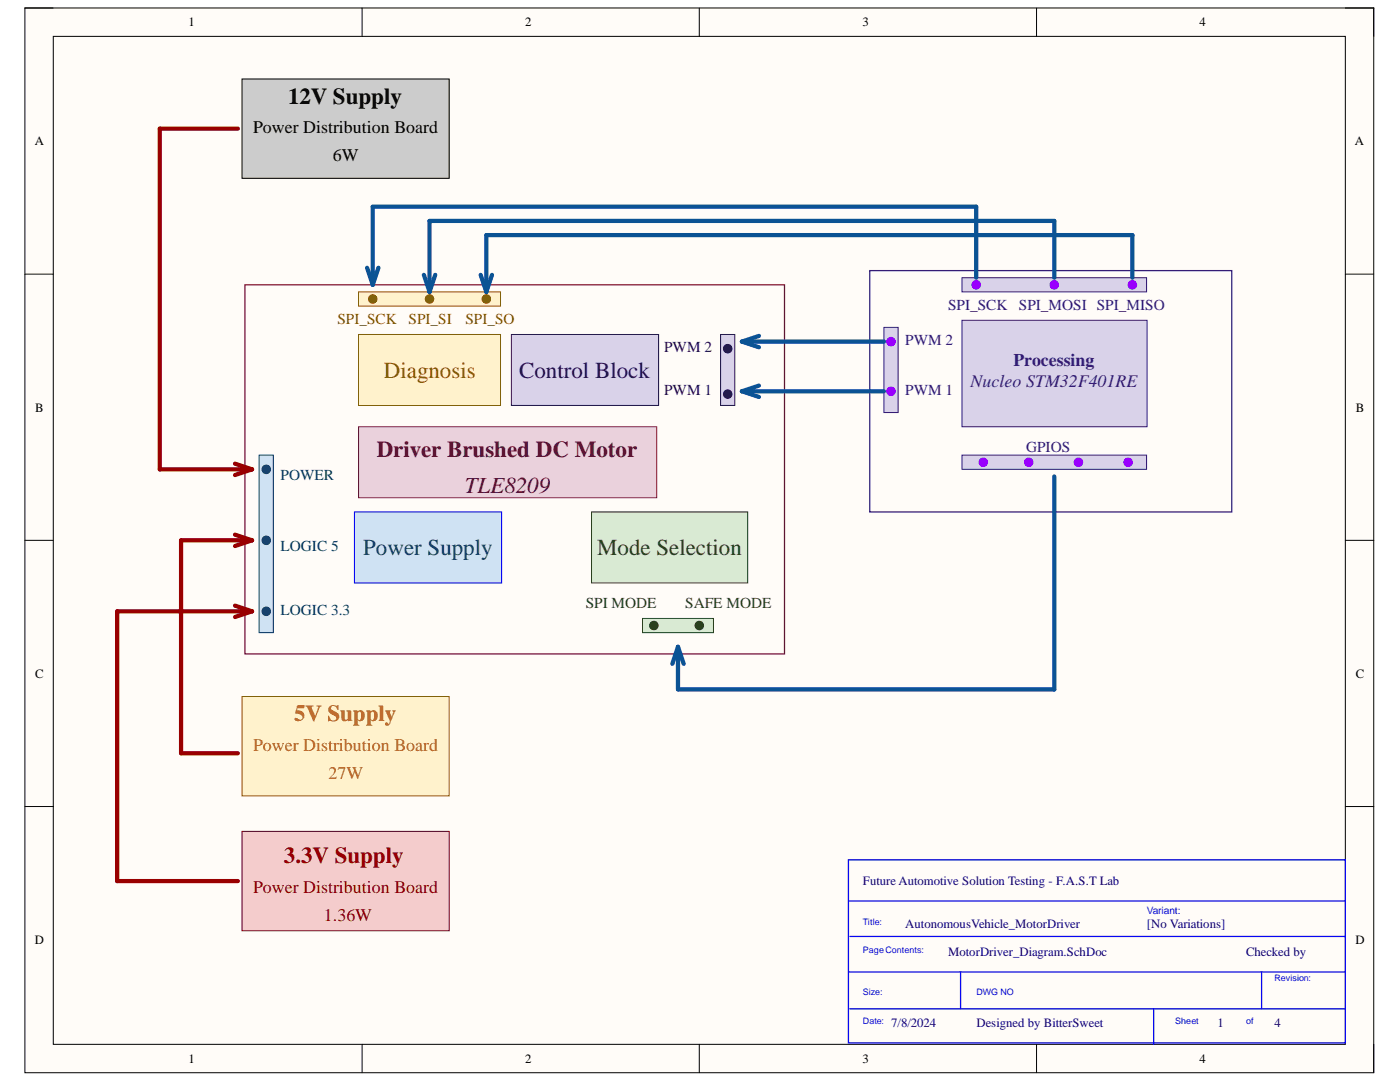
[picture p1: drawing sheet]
<svg xmlns="http://www.w3.org/2000/svg" width="279mm" height="216mm" viewBox="0 0 279 216" stroke-linecap="round" stroke-linejoin="round" font-family="sans-serif">
<path d="M5 1.6h269.2v212.5h-269.2z" fill-rule="evenodd" fill="#fffcf8"/>
<path d="M5 1.6h269.2v212.5h-269.2z" fill="none" stroke="#000" stroke-width=".2"/>
<path d="M10.6 7.3h257.9v201.1h-257.9z" fill-rule="evenodd" fill="#fffcf8"/>
<g fill="none" stroke="#000" stroke-width=".2">
<path d="M5 1.6h5.6M10.6 7.3h257.9v201.1h-257.9zM72.3 1.6v5.7M139.6 1.6v5.7M206.9 1.6v5.7M268.5 1.6h5.7v5.7M5 54.7h5.6M268.5 54.7h5.7M5 107.8h5.6M268.5 107.8h5.7M5 160.9h5.6M268.5 160.9h5.7"/>
<path d="M72.3 208.4v5.7M139.6 208.4v5.7M206.9 208.4v5.7M274.2 208.4v5.7"/>
</g>
<path d="M169.3 171.6h99.2v36.5h-99.2zM169.3 179.8h99.2M169.3 193.9h99.2M169.6 186.9h98.9M191.7 193.9v7.4M251.8 193.9v7.4M169.6 201.3h98.9M230.2 201.3v7.1" fill="none" stroke="#00f" stroke-width=".25"/>
<path d="M48.3 15.8h41.3v19.8h-41.3z" fill-rule="evenodd" fill="#ccc"/>
<path d="M48.3 15.8h41.3v19.8h-41.3z" fill="none" stroke="#000" stroke-width=".2"/>
<path d="M48.3 165.9h41.3v19.8h-41.3z" fill-rule="evenodd" fill="#f4cccc"/>
<path d="M48.3 165.9h41.3v19.8h-41.3z" fill="none" stroke="#600" stroke-width=".2"/>
<path d="M48.3 139h41.3v19.8h-41.3z" fill-rule="evenodd" fill="#fff2cc"/>
<path d="M48.3 139h41.3v19.8h-41.3z" fill="none" stroke="#7f6000" stroke-width=".2"/>
<path d="M48.9 56.8h107.7v73.7h-107.7z" fill="none" stroke="#741b47" stroke-width=".25"/>
<path d="M71.6 85.2h59.5v14.1h-59.5z" fill-rule="evenodd" fill="#ead1dc"/>
<path d="M71.6 85.2h59.5v14.1h-59.5z" fill="none" stroke="#741b47" stroke-width=".2"/>
<path d="M71.6 58.2h28.3v2.9h-28.3z" fill-rule="evenodd" fill="#fff2cc"/>
<path d="M71.6 58.2h28.3v2.9h-28.3z" fill="none" stroke="#7f6000" stroke-width=".2"/>
<circle cx="85.7" cy="59.7" r=".85" fill="#7f6000"/>
<circle cx="85.7" cy="59.7" r=".85" fill="none" stroke="#7f6000" stroke-width=".2"/>
<circle cx="97.1" cy="59.7" r=".85" fill="#7f6000"/>
<circle cx="97.1" cy="59.7" r=".85" fill="none" stroke="#7f6000" stroke-width=".2"/>
<circle cx="74.4" cy="59.7" r=".85" fill="#7f6000"/>
<circle cx="74.4" cy="59.7" r=".85" fill="none" stroke="#7f6000" stroke-width=".2"/>
<path d="M192 63.9h36.9v21.3h-36.9z" fill-rule="evenodd" fill="#d9d2e9"/>
<path d="M192 63.9h36.9v21.3h-36.9z" fill="none" stroke="#351c75" stroke-width=".2"/>
<path d="M192 55.4h36.8v2.8h-36.8z" fill-rule="evenodd" fill="#d9d2e9"/>
<path d="M192 55.4h36.8v2.8h-36.8z" fill="none" stroke="#351c75" stroke-width=".2"/>
<circle cx="210.4" cy="56.8" r=".85" fill="#90f"/>
<circle cx="210.4" cy="56.8" r=".85" fill="none" stroke="#90f" stroke-width=".2"/>
<circle cx="194.8" cy="56.8" r=".85" fill="#90f"/>
<circle cx="194.8" cy="56.8" r=".85" fill="none" stroke="#90f" stroke-width=".2"/>
<circle cx="226" cy="56.8" r=".85" fill="#90f"/>
<circle cx="226" cy="56.8" r=".85" fill="none" stroke="#90f" stroke-width=".2"/>
<path d="M192 90.8h36.8v2.9h-36.8z" fill-rule="evenodd" fill="#d9d2e9"/>
<path d="M192 90.8h36.8v2.9h-36.8z" fill="none" stroke="#351c75" stroke-width=".2"/>
<circle cx="215.2" cy="92.2" r=".85" fill="#90f"/>
<circle cx="215.2" cy="92.2" r=".85" fill="none" stroke="#90f" stroke-width=".2"/>
<circle cx="225.1" cy="92.2" r=".85" fill="#90f"/>
<circle cx="225.1" cy="92.2" r=".85" fill="none" stroke="#90f" stroke-width=".2"/>
<circle cx="205.3" cy="92.2" r=".85" fill="#90f"/>
<circle cx="205.3" cy="92.2" r=".85" fill="none" stroke="#90f" stroke-width=".2"/>
<circle cx="196.2" cy="92.2" r=".85" fill="#90f"/>
<circle cx="196.2" cy="92.2" r=".85" fill="none" stroke="#90f" stroke-width=".2"/>
<path d="M176.4 65.3h2.8v17h-2.8z" fill-rule="evenodd" fill="#d9d2e9"/>
<path d="M176.4 65.3h2.8v17h-2.8z" fill="none" stroke="#351c75" stroke-width=".2"/>
<circle cx="177.8" cy="78.1" r=".85" fill="#90f"/>
<circle cx="177.8" cy="78.1" r=".85" fill="none" stroke="#90f" stroke-width=".2"/>
<circle cx="177.8" cy="68.2" r=".85" fill="#90f"/>
<circle cx="177.8" cy="68.2" r=".85" fill="none" stroke="#90f" stroke-width=".2"/>
<path d="M173.6 54h72.2v48.2h-72.2z" fill="none" stroke="#351c75" stroke-width=".25"/>
<path d="M102.1 66.7h29.3v14.2h-29.3z" fill-rule="evenodd" fill="#d9d2e9"/>
<path d="M102.1 66.7h29.3v14.2h-29.3z" fill="none" stroke="#20124d" stroke-width=".2"/>
<path d="M128.2 123.4h14.2v2.8h-14.2z" fill-rule="evenodd" fill="#d9ead3"/>
<path d="M128.2 123.4h14.2v2.8h-14.2z" fill="none" stroke="#274e13" stroke-width=".2"/>
<circle cx="130.5" cy="124.8" r=".85" fill="#274e13"/>
<circle cx="130.5" cy="124.8" r=".85" fill="none" stroke="#274e13" stroke-width=".2"/>
<circle cx="139.6" cy="124.8" r=".85" fill="#274e13"/>
<circle cx="139.6" cy="124.8" r=".85" fill="none" stroke="#274e13" stroke-width=".2"/>
<path d="M71.6 66.7h28.3v14.2h-28.3z" fill-rule="evenodd" fill="#fff2cc"/>
<path d="M71.6 66.7h28.3v14.2h-28.3z" fill="none" stroke="#7f6000" stroke-width=".2"/>
<path d="M70.7 102.2h29.4v14.1h-29.4z" fill-rule="evenodd" fill="#cfe2f3"/>
<path d="M70.7 102.2h29.4v14.1h-29.4z" fill="none" stroke="#00f" stroke-width=".2"/>
<path d="M118.1 102.2h31.1v14.1h-31.1z" fill-rule="evenodd" fill="#d9ead3"/>
<path d="M118.1 102.2h31.1v14.1h-31.1z" fill="none" stroke="#274e13" stroke-width=".2"/>
<path d="M51.7 90.8h2.9v35.4h-2.9z" fill-rule="evenodd" fill="#cfe2f3"/>
<path d="M51.7 90.8h2.9v35.4h-2.9z" fill="none" stroke="#073763" stroke-width=".2"/>
<circle cx="53.1" cy="107.8" r=".85" fill="#073763"/>
<circle cx="53.1" cy="107.8" r=".85" fill="none" stroke="#073763" stroke-width=".2"/>
<circle cx="53.1" cy="93.7" r=".85" fill="#073763"/>
<circle cx="53.1" cy="93.7" r=".85" fill="none" stroke="#073763" stroke-width=".2"/>
<circle cx="53.1" cy="122" r=".85" fill="#073763"/>
<circle cx="53.1" cy="122" r=".85" fill="none" stroke="#073763" stroke-width=".2"/>
<path d="M143.8 66.7h2.8v14.2h-2.8z" fill-rule="evenodd" fill="#d9d2e9"/>
<path d="M143.8 66.7h2.8v14.2h-2.8z" fill="none" stroke="#20124d" stroke-width=".2"/>
<circle cx="145.2" cy="78.6" r=".85" fill="#20124d"/>
<circle cx="145.2" cy="78.6" r=".85" fill="none" stroke="#20124d" stroke-width=".2"/>
<circle cx="145.2" cy="69.6" r=".85" fill="#20124d"/>
<circle cx="145.2" cy="69.6" r=".85" fill="none" stroke="#20124d" stroke-width=".2"/>
<g fill="none" stroke="#0b5394" stroke-width=".85">
<path d="M73.3 53.4l1.1 3.4M75.5 53.4l-1.1 3.4M84.6 54.8l1.1 3.4M86.9 54.8l-1.2 3.4M95.9 54.8l1.2 3.4M98.2 54.8l-1.1 3.4M194.8 55.4v-14.2h-120.4v15.6M210.4 55.4v-11.3h-124.7v14.1M226 55.4v-8.5h-128.9v11.3M148.1 78.1h28.3M148.1 68.2h28.3M148.1 78.1l3.4 1.1"/>
<path d="M148.1 68.2l3.4 1.1M151.5 76.9l-3.4 1.2M151.5 67l-3.4 1.2M210.4 95.1v42.5h-75.1v-8.5M135.3 129.1l-1.1 3.4M135.3 129.1l1.1 3.4"/>
</g>
<path d="M47.5 25.7h-15.6v68h18.4M46.9 92.5l3.4 1.2M50.3 93.7l-3.4 1.1M46.9 106.7l3.4 1.1M50.3 107.8h-14.2v42.5h11.4M50.3 107.8l-3.4 1.2M46.9 120.8l3.4 1.2M50.3 122h-26.9v53.8h24.1M50.3 122l-3.4 1.1" fill="none" stroke="#900" stroke-width=".85"/>
<text font-size="4.6" x="57.5" y="20.7">12V Supply</text>
<text font-size="4.6" fill="#7f6000" x="76.6" y="75.3">Diagnosis</text>
<text font-size="4.6" fill="#20124d" x="103.6" y="75.3">Control Block</text>
<g font-size="4.6" fill="#4c1130">
<text x="75.2" y="91.2">Driver Brushed DC Motor</text>
<text x="92.8" y="98.3">TLE8209</text>
</g>
<text font-size="4.6" fill="#073763" x="72.5" y="110.8">Power Supply</text>
<text font-size="4.6" fill="#274e13" x="119.2" y="110.8">Mode Selection</text>
<text font-size="4.6" fill="#b45f06" x="58.7" y="143.9">5V Supply</text>
<text font-size="4.6" fill="#900" x="56.7" y="172.2">3.3V Supply</text>
<g font-size="3.6">
<text x="50.5" y="26.6">Power Distribution Board</text>
<text x="66.4" y="32.2">6W</text>
</g>
<g font-size="3.6" fill="#351c75">
<text x="193.7" y="77.3">Nucleo STM32F401RE</text>
<text x="202.2" y="73.1">Processing</text>
</g>
<g font-size="3.6" fill="#b45f06">
<text x="50.5" y="149.8">Power Distribution Board</text>
<text x="65.6" y="155.5">27W</text>
</g>
<g font-size="3.6" fill="#900">
<text x="50.5" y="178.2">Power Distribution Board</text>
<text x="64.6" y="183.8">1.36W</text>
</g>
<g font-size="3" fill="#7f6000">
<text x="67.3" y="64.6">SPI_SCK</text>
<text x="81.5" y="64.6">SPI_SI</text>
<text x="92.9" y="64.6">SPI_SO</text>
</g>
<g font-size="3" fill="#351c75">
<text x="189.2" y="61.8">SPI_SCK</text>
<text x="203.3" y="61.8">SPI_MOSI SPI_MISO</text>
<text x="180.7" y="68.9">PWM 2</text>
<text x="180.7" y="78.8">PWM 1</text>
<text x="204.8" y="90.1">GPIOS</text>
</g>
<g font-size="3" fill="#20124d">
<text x="132.5" y="70.3">PWM 2</text>
<text x="132.5" y="78.8">PWM 1</text>
</g>
<g font-size="3" fill="#073763">
<text x="56" y="95.8">POWER</text>
<text x="56" y="109.9">LOGIC 5</text>
<text x="56" y="122.7">LOGIC 3.3</text>
</g>
<g font-size="3" fill="#274e13">
<text x="116.9" y="121.3">SPI MODE</text>
<text x="136.8" y="121.3">SAFE MODE</text>
</g>
<g font-size="2.5">
<text x="37.6" y="5.2">1</text>
<text x="104.8" y="5.2">2</text>
<text x="172.1" y="5.2">3</text>
<text x="239.4" y="5.2">4</text>
<text x="6.9" y="29">A</text>
<text x="270.4" y="29">A</text>
<text x="7" y="82.1">B</text>
<text x="270.6" y="82.1">B</text>
<text x="7" y="135.2">C</text>
<text x="270.6" y="135.2">C</text>
<text x="6.9" y="188.3">D</text>
<text x="270.5" y="188.3">D</text>
<text x="37.6" y="212.1">1</text>
<text x="104.8" y="212.1">2</text>
<text x="172.1" y="212.1">3</text>
<text x="239.4" y="212.1">4</text>
</g>
<g font-size="2.5" fill="#000080">
<text x="172.2" y="176.6">Future Automotive Solution Testing - F.A.S.T Lab</text>
<text x="180.7" y="185.2">AutonomousVehicle_MotorDriver</text>
<text x="228.9" y="185.2">[No Variations]</text>
<text x="189.2" y="190.9">MotorDriver_Diagram.SchDoc</text>
<text x="248.7" y="190.9">Checked by</text>
<text x="177.9" y="205">7/8/2024</text>
<text x="194.9" y="205">Designed by BitterSweet</text>
<text x="243" y="205">1</text>
<text x="254.3" y="205">4</text>
</g>
<text font-size="2" fill="#00f" x="228.9" y="182.4">Variant:</text>
<g font-size="1.8" fill="#00f">
<text x="172.2" y="184.5">Title:</text>
<text x="172.2" y="190.2">PageContents:</text>
<text x="254.3" y="195.8">Revision:</text>
<text x="172.2" y="198.6">Size:</text>
<text x="194.9" y="198.6">DWG NO</text>
<text x="172.2" y="204.3">Date:</text>
<text x="234.5" y="204.3">Sheet</text>
<text x="248.7" y="204.3">of</text>
</g>
</svg>
